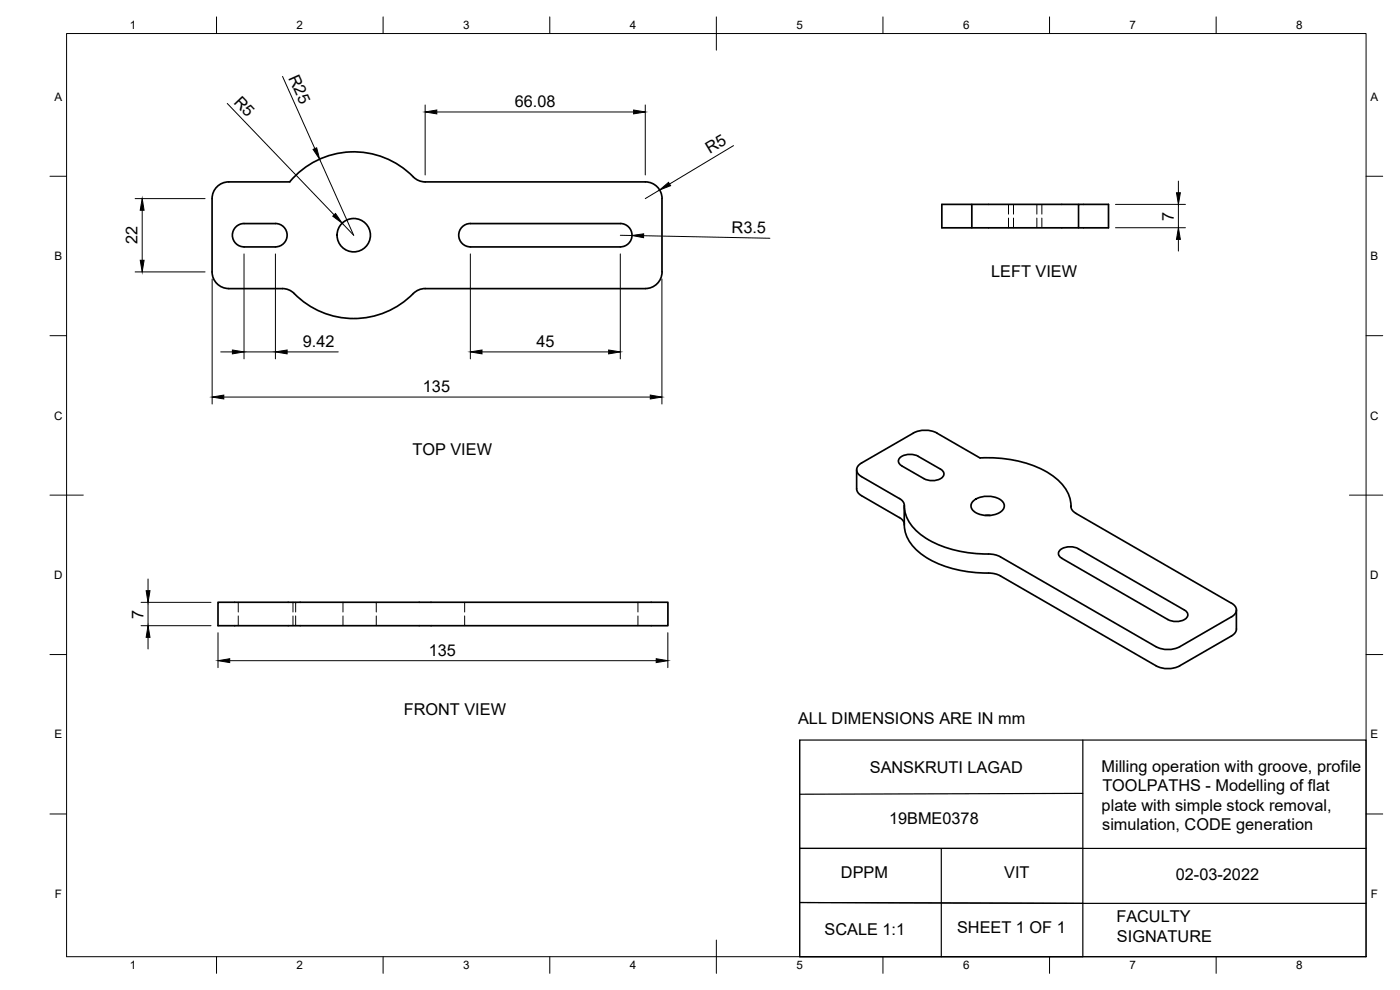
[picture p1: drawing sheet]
<svg xmlns="http://www.w3.org/2000/svg" width="420mm" height="297mm" viewBox="0 0 420 297" stroke-linecap="round" stroke-linejoin="round" font-family="sans-serif">
<!-- layer: Visible -->
<g fill="none" stroke="#000" stroke-width=".51">
<path d="M193.7 54.6h-66.1a5.9 5.9 0 0 1-4.7-2.6 25 25 0 0 0-35.9 2.6h-18.3a5 5 0 0 0-5.1 5v22a5 5 0 0 0 5 5h16.1a5.8 5.8 0 0 1 4.6 2.5 25.3 25.3 0 0 0 35.6-1.7l1.6-.7 1.1-.1h66.1M193.7 54.6a5 5 0 0 1 5 5v22a5 5 0 0 1-5 5M70.8 68.1a3.4 3.4 0 0 1 2.4-1h9.5a3.5 3.5 0 0 1 3.5 3.5 3.5 3.5 0 0 1-3.5 3.5h-9.5a3.5 3.5 0 0 1-3.2-2.2 3.5 3.5 0 0 1 .8-3.8zM141.2 67.1h45a3.5 3.5 0 0 1 3.5 3.5 3.5 3.5 0 0 1-3.5 3.5h-45M141.2 67.1a3.5 3.5 0 0 0-3.5 3.5 3.5 3.5 0 0 0 3.5 3.5M282.7 61.3h9v7.1h-9zM291.7 68.4h32v-7.1h9v7.1h-9M291.7 61.3h32M270.1 137.3a5.2 5.2 0 0 1 5.5-.4l6.7 3.9a1.51 1.51 0 0 1 1 1.4 1.51 1.51 0 0 1-1 1.4l-2.1 .6-2.3-.3-7.3-4.1a1.45 1.45 0 0 1-.5-2.5zM294.1 137.4l-12.9-7.5a7.7 7.7 0 0 0-7.1 0l-15.5 9a2.16 2.16 0 0 0-1.5 2.1 2.16 2.16 0 0 0 1.5 2l11.3 6.6 1.3 1.3a12 12 0 0 0 6.4 10.4 37.3 37.3 0 0 0 20.4 5l2.2 .8 46.8 27M294.1 137.4a35.7 35.7 0 0 1 21.7 5.2 11.8 11.8 0 0 1 5.8 10.1l1.3 1.3M257.1 141v5.7l.5 1.3 1 .7 11.8 6.9 .7 .8 .3 .9"/>
<path d="M271.4 151.8v5.7a12.6 12.6 0 0 0 7.4 10.3 38.7 38.7 0 0 0 19.2 4.2l2.2 .8 46.8 27M292.2 150.2a7.1 7.1 0 0 1 8.8 .5 2.1 2.1 0 0 1-1.1 3.1 7.2 7.2 0 0 1-8.1-.9 1.89 1.89 0 0 1 .4-2.7zM295.7 154.6h1.4M321.4 151.8v.2M322.9 154l46.7 27a2.16 2.16 0 0 1 1.5 2 2.16 2.16 0 0 1-1.5 2.1l-15.6 9M323.6 164.7l31.9 18.3a1.51 1.51 0 0 1 1 1.5 1.51 1.51 0 0 1-1 1.4l-2.1 .6-1.6-.1-1.3-.5-31.8-18.4M323.6 164.6a4.9 4.9 0 0 0-5.8 .8 1.45 1.45 0 0 0 .9 2.1M65.4 180.7h135v7h-135zM347 194a7.8 7.8 0 0 0 7 0M371.1 183v5.8M371.1 188.7l-.6 1.4-.9 .7-15.6 9a7.8 7.8 0 0 1-7 0"/>
<circle cx="106.2" cy="70.6" r="5"/>
</g>
<!-- layer: Hidden -->
<g fill="none" stroke="#000" stroke-width=".3">
<path d="M302.7 61.3v2.9M302.7 65.4v3M304.2 61.3v2.9M304.2 65.4v3M311.2 61.3v2.9M311.2 65.4v3M312.7 61.3v2.9M312.7 65.4v3M71.5 180.7v2.9M71.5 184.8v2.9M87.9 180.7v2.9M87.9 184.8v2.9"/>
<path d="M88.7 180.7v2.9M88.7 184.8v2.9M102.9 180.7v2.9M102.9 184.8v2.9M112.9 180.7v2.9M112.9 184.8v2.9M139.4 180.7v2.9M139.4 184.8v2.9M191.5 180.7v2.9M191.5 184.8v2.9"/>
</g>
<!-- layer: Border -->
<g fill="none" stroke="#000" stroke-width=".3">
<path d="M20 10.1h390v276.9h-390zM65 5.1v5M115 5.1v5M165 5.1v5M215 5.1v10M265 5.1v5M315 5.1v5M365 5.1v5M15 52.9h5M410 52.9h5M15 100.7h5M410 100.7h5"/>
<path d="M15 148.6h10M405 148.6h10M15 196.4h5M410 196.4h5M15 244.2h5M410 244.2h5M65 287v5M115 287v5M165 287v5M215 282.1v9.9M265 287v5M315 287v5"/>
<path d="M365 287v5"/>
</g>
<!-- layer: Dimensions -->
<g fill="none" stroke="#000" stroke-width=".3">
<path d="M68.2 31l32.1 33.5M84.8 22.9l9.7 21.7M127.6 31.5v21M131.1 33.6h59.1M193.7 31.5v21M40.6 59.6h21M95.9 47.8l10.3 22.8-3.5-3.6M198 57l-4.3 2.6M220.1 43.7l-19.1 11.5M353.7 54.3v3.5M42.7 63.1v15M73.2 76.2v31.5"/>
<path d="M82.7 76.2v31.5M141.2 76.2v31.5M186.2 76.2v31.5M186.2 70.6l3.5 .1M193.2 70.7l37.9 .8M334.8 61.3h21M334.8 68.3h21M353.7 61.3v7M353.7 71.8v3.5M40.6 81.6h21M63.7 83.7v37.5M198.6 83.7v37.5"/>
<path d="M66.2 105.6h3.5M67.2 119.1h128M73.2 105.6h9.5M86.2 105.6h15.3M144.7 105.6h38M44.4 173.7v3.5M42.3 180.7h21M42.3 187.7h21M44.4 180.7v7M44.4 191.2v3.5M65.4 189.8v10.5M68.9 198.2h128"/>
<path d="M200.4 189.8v10.5"/>
</g>
<g fill="#000" stroke="#000" stroke-width=".3">
<path d="M127.6 33.6l3.5-.6v1.2zM190.2 33l3.5 .6-3.5 .6zM94 44.8l1-.4 .9 3.4zM198 57l2.6-2.3 .7 1zM353.1 57.8h1.1l-.5 3.5zM42.7 59.6l.5 3.5h-1.1zM42.1 78.1h1.1l-.5 3.5zM99.9 64.9l.8-.8 2 2.9zM189.7 70.7l3.5-.5-.1 1.1zM353.7 68.3l.5 3.5h-1.1zM63.7 119.1l3.5-.6v1.2zM69.7 105l3.5 .6-3.5 .6z"/>
<path d="M82.7 105.6l3.5-.6v1.2zM141.2 105.6l3.5-.6v1.2zM182.7 105l3.5 .6-3.5 .6zM195.2 118.5l3.4 .6-3.4 .6zM43.9 177.2h1.1l-.6 3.5zM44.4 187.7l.6 3.5h-1.1zM65.4 198.2l3.5-.6v1.2zM196.9 197.6l3.5 .6-3.5 .6z"/>
</g>
<!-- layer: Sketch1 -->
<path d="M240 222h170v65h-170zM240 222v32.6h170M325 222v65h-85v-32.4h85M325 238l-85 .3M282.5 254.6v32.4M325 271l-85-.2 170 .2" fill="none" stroke="#000" stroke-width=".36"/>
<g font-size="4.9">
<text x="86.5" y="23.3" transform="rotate(66 86.5 23.3)">R25</text>
<text x="70" y="30.8" transform="rotate(46 70 30.8)">R5</text>
<text x="154.5" y="32.1">66.08</text>
<text x="213" y="46.3" transform="rotate(-31 213 46.3)">R5</text>
<text x="219.6" y="69.8" transform="rotate(1 219.6 69.8)">R3.5</text>
<text x="352.3" y="66.2" transform="rotate(-90 352.3 66.2)">7</text>
<text x="41.3" y="73.2" transform="rotate(-90 41.3 73.2)">22</text>
<text x="297.5" y="83.1">LEFT VIEW</text>
<text x="90.9" y="104.1">9.42</text>
<text x="161" y="104.1">45</text>
<text x="126.9" y="117.7">135</text>
<text x="123.8" y="136.6">TOP VIEW</text>
<text x="43" y="185.6" transform="rotate(-90 43 185.6)">7</text>
<text x="128.7" y="196.8">135</text>
<text x="121.2" y="214.6">FRONT VIEW</text>
<text x="239.5" y="217.3">ALL DIMENSIONS ARE IN mm</text>
<text x="261" y="231.8">SANSKRUTI LAGAD</text>
<text x="330.6" y="231.5">Milling operation with groove, profile</text>
<text x="330.8" y="237.4">TOOLPATHS - Modelling of flat</text>
<text x="330.6" y="243.2">plate with simple stock removal,</text>
<text x="266.8" y="247.2">19BME0378</text>
<text x="330.8" y="249.1">simulation, CODE generation</text>
<text x="252.4" y="263.4">DPPM</text>
<text x="301.4" y="263.5">VIT</text>
<text x="352.9" y="263.9">02-03-2022</text>
<text x="247.5" y="280.5">SCALE 1:1</text>
<text x="287.2" y="279.9">SHEET 1 OF 1</text>
<text x="335" y="276.7">FACULTY</text>
<text x="335.2" y="282.5">SIGNATURE</text>
</g>
<g font-size="3.5">
<text x="39" y="8.8">1</text>
<text x="89" y="8.8">2</text>
<text x="139" y="8.8">3</text>
<text x="189" y="8.8">4</text>
<text x="239" y="8.8">5</text>
<text x="289" y="8.8">6</text>
<text x="339" y="8.8">7</text>
<text x="389" y="8.8">8</text>
<text x="16.3" y="30.2">A</text>
<text x="411.3" y="30.2">A</text>
<text x="16.3" y="78">B</text>
<text x="411.3" y="78">B</text>
<text x="16.2" y="125.9">C</text>
<text x="411.2" y="125.9">C</text>
<text x="16.2" y="173.7">D</text>
<text x="411.2" y="173.7">D</text>
<text x="16.3" y="221.6">E</text>
<text x="411.3" y="221.6">E</text>
<text x="16.4" y="269.4">F</text>
<text x="411.4" y="269.4">F</text>
<text x="39" y="290.8">1</text>
<text x="89" y="290.8">2</text>
<text x="139" y="290.8">3</text>
<text x="189" y="290.8">4</text>
<text x="239" y="290.8">5</text>
<text x="289" y="290.8">6</text>
<text x="339" y="290.8">7</text>
<text x="389" y="290.8">8</text>
</g>
</svg>
